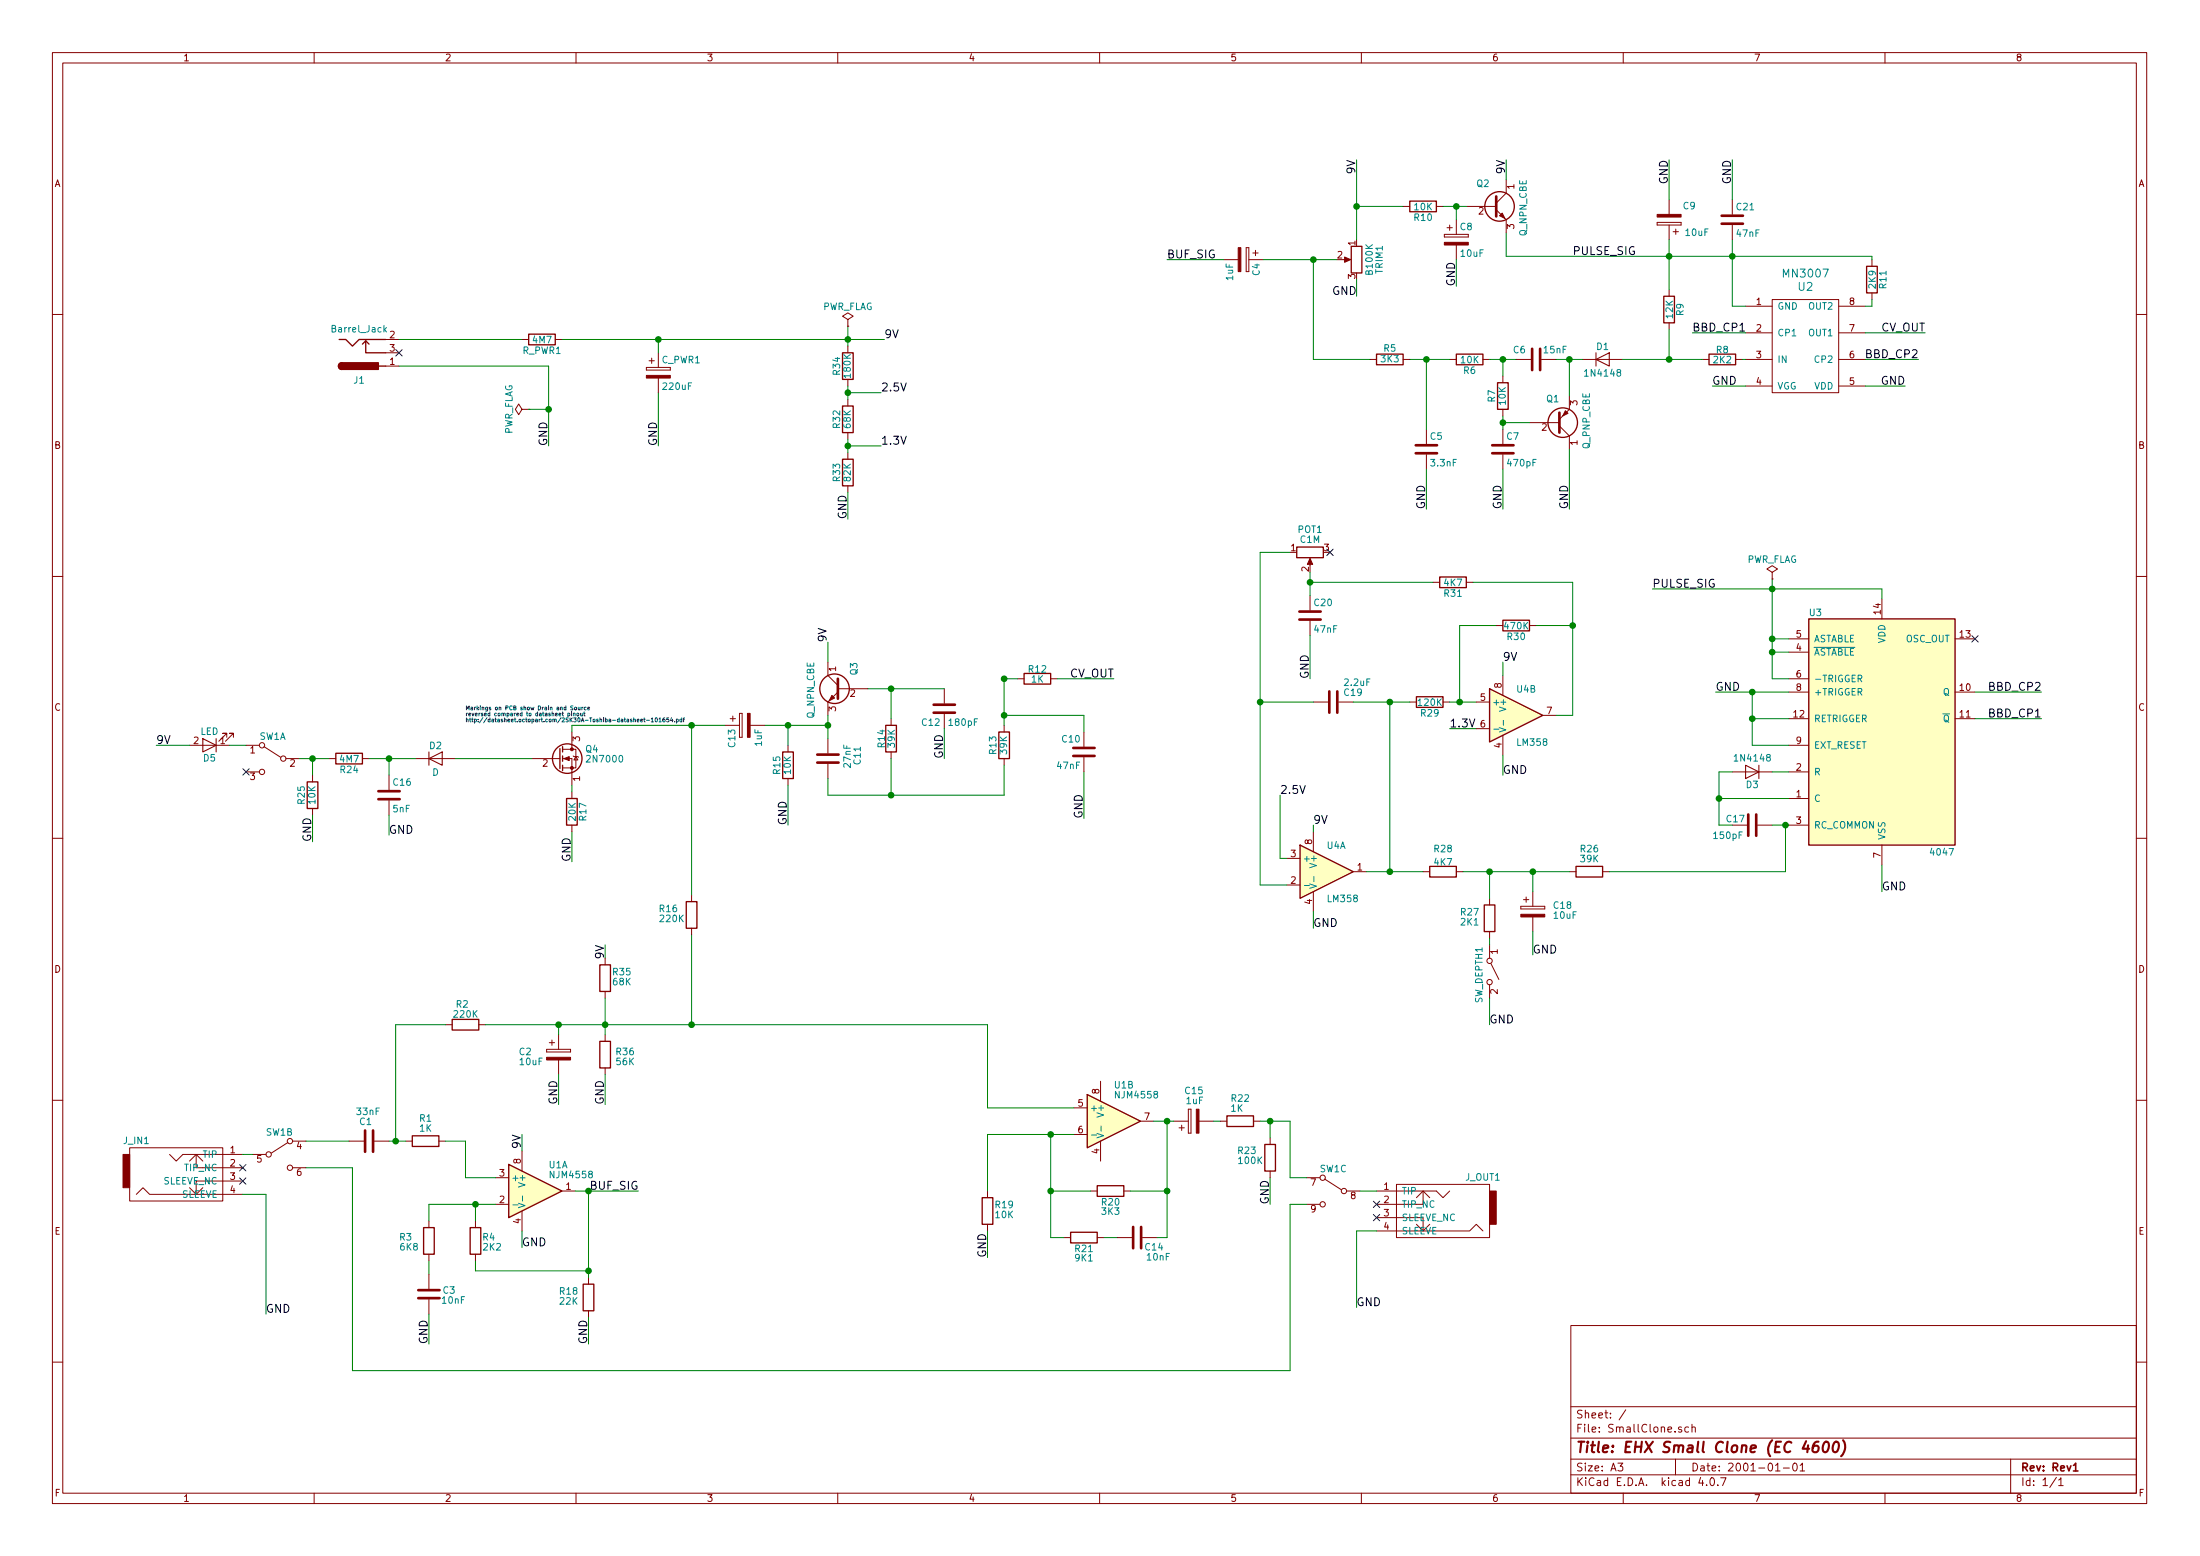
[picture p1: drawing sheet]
EESchema Schematic File Version 2
LIBS:mn3007
LIBS:pot_numbered
LIBS:socket_custom
LIBS:sw_custom
LIBS:power
LIBS:device
LIBS:transistors
LIBS:conn
LIBS:linear
LIBS:regul
LIBS:74xx
LIBS:cmos4000
LIBS:adc-dac
LIBS:memory
LIBS:xilinx
LIBS:microcontrollers
LIBS:dsp
LIBS:microchip
LIBS:analog_switches
LIBS:motorola
LIBS:texas
LIBS:intel
LIBS:audio
LIBS:interface
LIBS:digital-audio
LIBS:philips
LIBS:display
LIBS:cypress
LIBS:siliconi
LIBS:opto
LIBS:atmel
LIBS:contrib
LIBS:valves
LIBS:switches
LIBS:SmallClone-cache
EELAYER 25 0
EELAYER END
$Descr A3 16535 11693
encoding utf-8
Sheet 1 1
Title "EHX Small Clone (EC 4600)"
Date "2001-01-01"
Rev "Rev1"
Comp ""
Comment1 ""
Comment2 ""
Comment3 ""
Comment4 ""
$EndDescr
$Comp
L SW_3PDT_on_on SW1
U 1 1
P 2050 5700
F 0 "SW1" H 2050 5870 50  0000 C CNN
F 1 "SW_3PDT_on_on" H 2050 5500 50  0001 C CNN
F 2 "" H 2050 5700 50  0001 C CNN
F 3 "" H 2050 5700 50  0001 C CNN
	1    2050 5700
	-1   0    0    -1  
$EndComp
$Comp
L SW_3PDT_on_on SW1
U 2 1
P 2100 8675
F 0 "SW1" H 2100 8845 50  0000 C CNN
F 1 "SW_3PDT_on_on" H 2100 8475 50  0001 C CNN
F 2 "" H 2100 8675 50  0001 C CNN
F 3 "" H 2100 8675 50  0001 C CNN
	2    2100 8675
	1    0    0    -1  
$EndComp
$Comp
L SW_3PDT_on_on SW1
U 3 1
P 10025 8950
F 0 "SW1" H 10025 9120 50  0000 C CNN
F 1 "SW_3PDT_on_on" H 10025 8750 50  0001 C CNN
F 2 "" H 10025 8950 50  0001 C CNN
F 3 "" H 10025 8950 50  0001 C CNN
	3    10025 8950
	-1   0    0    -1  
$EndComp
$Comp
L JACK__MONO_2P_NC J_IN1
U 1 1
P 1375 8775
F 0 "J_IN1" H 1025 8575 50  0000 C CNN
F 1 "JACK__MONO_2P_NC" H 1225 9125 50  0001 C CNN
F 2 "" H 1375 8775 50  0001 C CNN
F 3 "" H 1375 8775 50  0001 C CNN
	1    1375 8775
	1    0    0    1   
$EndComp
$Comp
L JACK__MONO_2P_NC J_OUT1
U 1 1
P 10800 9050
F 0 "J_OUT1" H 10450 8850 50  0000 C CNN
F 1 "JACK__MONO_2P_NC" H 10650 9400 50  0001 C CNN
F 2 "" H 10800 9050 50  0001 C CNN
F 3 "" H 10800 9050 50  0001 C CNN
	1    10800 9050
	-1   0    0    1   
$EndComp
$Comp
L 4047 U3
U 1 1
P 14150 5500
F 0 "U3" H 13650 6400 50  0000 C CNN
F 1 "4047" H 14600 4600 50  0000 C CNN
F 2 "" H 13550 6300 50  0001 C CNN
F 3 "" H 13650 6400 50  0001 C CNN
	1    14150 5500
	1    0    0    -1  
$EndComp
$Comp
L Barrel_Jack J1
U 1 1
P 2700 2650
F 0 "J1" H 2700 2860 50  0000 C CNN
F 1 "Barrel_Jack" H 2700 2475 50  0000 C CNN
F 2 "" H 2750 2610 50  0001 C CNN
F 3 "" H 2750 2610 50  0001 C CNN
	1    2700 2650
	1    0    0    1   
$EndComp
Text Label 4125 3350 1    60   ~ 0
GND
$Comp
L NJM4558 U1
U 1 1
P 4025 8950
F 0 "U1" H 4125 9150 50  0000 L CNN
F 1 "NJM4558" H 4125 9075 50  0000 L CNN
F 2 "" H 4025 8950 50  0001 C CNN
F 3 "" H 4025 8950 50  0001 C CNN
	1    4025 8950
	1    0    0    -1  
$EndComp
$Comp
L NJM4558 U1
U 2 1
P 8375 8425
F 0 "U1" H 8375 8700 50  0000 L CNN
F 1 "NJM4558" H 8375 8625 50  0000 L CNN
F 2 "" H 8375 8425 50  0001 C CNN
F 3 "" H 8375 8425 50  0001 C CNN
	2    8375 8425
	1    0    0    -1  
$EndComp
$Comp
L LM358 U4
U 1 1
P 9975 6550
F 0 "U4" H 9975 6750 50  0000 L CNN
F 1 "LM358" H 9975 6350 50  0000 L CNN
F 2 "" H 9975 6550 50  0001 C CNN
F 3 "" H 9975 6550 50  0001 C CNN
	1    9975 6550
	1    0    0    -1  
$EndComp
$Comp
L LM358 U4
U 2 1
P 11400 5375
F 0 "U4" H 11400 5575 50  0000 L CNN
F 1 "LM358" H 11400 5175 50  0000 L CNN
F 2 "" H 11400 5375 50  0001 C CNN
F 3 "" H 11400 5375 50  0001 C CNN
	2    11400 5375
	1    0    0    -1  
$EndComp
$Comp
L C C1
U 1 1
P 2775 8575
F 0 "C1" V 2625 8500 50  0000 L CNN
F 1 "33nF" V 2550 8475 50  0000 L CNN
F 2 "" H 2813 8425 50  0001 C CNN
F 3 "" H 2775 8575 50  0001 C CNN
	1    2775 8575
	0    1    1    0   
$EndComp
$Comp
L R R1
U 1 1
P 3200 8575
F 0 "R1" V 3025 8575 50  0000 C CNN
F 1 "1K" V 3100 8575 50  0000 C CNN
F 2 "" V 3130 8575 50  0001 C CNN
F 3 "" H 3200 8575 50  0001 C CNN
	1    3200 8575
	0    1    1    0   
$EndComp
$Comp
L R R2
U 1 1
P 3500 7700
F 0 "R2" V 3650 7725 50  0000 C CNN
F 1 "220K" V 3575 7700 50  0000 C CNN
F 2 "" V 3430 7700 50  0001 C CNN
F 3 "" H 3500 7700 50  0001 C CNN
	1    3500 7700
	0    -1   -1   0   
$EndComp
$Comp
L CP C2
U 1 1
P 4200 7925
F 0 "C2" H 3900 7950 50  0000 L CNN
F 1 "10uF" H 3900 7875 50  0000 L CNN
F 2 "" H 4238 7775 50  0001 C CNN
F 3 "" H 4200 7925 50  0001 C CNN
	1    4200 7925
	1    0    0    -1  
$EndComp
Text Label 3225 10100 1    60   ~ 0
GND
Text Label 3925 9375 0    60   ~ 0
GND
$Comp
L C C3
U 1 1
P 3225 9725
F 0 "C3" H 3025 9700 50  0000 L CNN
F 1 "10nF" H 2950 9775 50  0000 L CNN
F 2 "" H 3263 9575 50  0001 C CNN
F 3 "" H 3225 9725 50  0001 C CNN
	1    3225 9725
	-1   0    0    1   
$EndComp
$Comp
L R R3
U 1 1
P 3225 9325
F 0 "R3" H 3400 9300 50  0000 C CNN
F 1 "6K8" H 3375 9375 50  0000 C CNN
F 2 "" V 3155 9325 50  0001 C CNN
F 3 "" H 3225 9325 50  0001 C CNN
	1    3225 9325
	-1   0    0    1   
$EndComp
$Comp
L R R4
U 1 1
P 3575 9325
F 0 "R4" H 3475 9300 50  0000 C CNN
F 1 "2K2" H 3450 9375 50  0000 C CNN
F 2 "" V 3505 9325 50  0001 C CNN
F 3 "" H 3575 9325 50  0001 C CNN
	1    3575 9325
	-1   0    0    1   
$EndComp
$Comp
L R R18
U 1 1
P 4425 9750
F 0 "R18" H 4275 9800 50  0000 C CNN
F 1 "22K" H 4275 9725 50  0000 C CNN
F 2 "" V 4355 9750 50  0001 C CNN
F 3 "" H 4425 9750 50  0001 C CNN
	1    4425 9750
	1    0    0    -1  
$EndComp
Text Label 4425 10100 1    60   ~ 0
GND
$Comp
L R R19
U 1 1
P 7425 9100
F 0 "R19" H 7550 9150 50  0000 C CNN
F 1 "10K" H 7550 9075 50  0000 C CNN
F 2 "" V 7355 9100 50  0001 C CNN
F 3 "" H 7425 9100 50  0001 C CNN
	1    7425 9100
	1    0    0    -1  
$EndComp
Text Label 7425 9450 1    60   ~ 0
GND
$Comp
L R R20
U 1 1
P 8350 8950
F 0 "R20" V 8430 8950 50  0000 C CNN
F 1 "3K3" V 8500 8950 50  0000 C CNN
F 2 "" V 8280 8950 50  0001 C CNN
F 3 "" H 8350 8950 50  0001 C CNN
	1    8350 8950
	0    1    1    0   
$EndComp
$Comp
L C C14
U 1 1
P 8550 9300
F 0 "C14" V 8475 9100 50  0000 L CNN
F 1 "10nF" V 8400 9050 50  0000 L CNN
F 2 "" H 8588 9150 50  0001 C CNN
F 3 "" H 8550 9300 50  0001 C CNN
	1    8550 9300
	0    -1   -1   0   
$EndComp
$Comp
L CP C15
U 1 1
P 8975 8425
F 0 "C15" V 9200 8350 50  0000 L CNN
F 1 "1uF" V 9125 8350 50  0000 L CNN
F 2 "" H 9013 8275 50  0001 C CNN
F 3 "" H 8975 8425 50  0001 C CNN
	1    8975 8425
	0    -1   -1   0   
$EndComp
$Comp
L R R22
U 1 1
P 9325 8425
F 0 "R22" V 9150 8425 50  0000 C CNN
F 1 "1K" V 9225 8400 50  0000 C CNN
F 2 "" V 9255 8425 50  0001 C CNN
F 3 "" H 9325 8425 50  0001 C CNN
	1    9325 8425
	0    1    1    0   
$EndComp
$Comp
L R R23
U 1 1
P 9550 8700
F 0 "R23" H 9725 8650 50  0000 C CNN
F 1 "100K" H 9700 8725 50  0000 C CNN
F 2 "" V 9480 8700 50  0001 C CNN
F 3 "" H 9550 8700 50  0001 C CNN
	1    9550 8700
	-1   0    0    1   
$EndComp
Text Label 9550 9050 1    60   ~ 0
GND
$Comp
L 2N7000 Q4
U 1 1
P 4200 5700
F 0 "Q4" H 4400 5775 50  0000 L CNN
F 1 "2N7000" H 4400 5700 50  0000 L CNN
F 2 "TO_SOT_Packages_THT:TO-92_Molded_Narrow" H 4400 5625 50  0001 L CIN
F 3 "" H 4200 5700 50  0001 L CNN
	1    4200 5700
	1    0    0    -1  
$EndComp
$Comp
L R R17
U 1 1
P 4300 6100
F 0 "R17" V 4380 6100 50  0000 C CNN
F 1 "20K" V 4300 6100 50  0000 C CNN
F 2 "" V 4230 6100 50  0001 C CNN
F 3 "" H 4300 6100 50  0001 C CNN
	1    4300 6100
	1    0    0    -1  
$EndComp
Text Label 4300 6475 1    60   ~ 0
GND
$Comp
L CP C13
U 1 1
P 5600 5450
F 0 "C13" H 5625 5550 50  0000 L CNN
F 1 "1uF" H 5625 5350 50  0000 L CNN
F 2 "" H 5638 5300 50  0001 C CNN
F 3 "" H 5600 5450 50  0001 C CNN
	1    5600 5450
	0    -1   1    0   
$EndComp
$Comp
L R R16
U 1 1
P 5200 6875
F 0 "R16" H 5025 6925 50  0000 C CNN
F 1 "220K" H 5050 6850 50  0000 C CNN
F 2 "" V 5130 6875 50  0001 C CNN
F 3 "" H 5200 6875 50  0001 C CNN
	1    5200 6875
	1    0    0    -1  
$EndComp
$Comp
L D D2
U 1 1
P 3275 5700
F 0 "D2" H 3275 5800 50  0000 C CNN
F 1 "D" H 3275 5600 50  0000 C CNN
F 2 "" H 3275 5700 50  0001 C CNN
F 3 "" H 3275 5700 50  0001 C CNN
	1    3275 5700
	1    0    0    -1  
$EndComp
$Comp
L R R24
U 1 1
P 2625 5700
F 0 "R24" V 2705 5700 50  0000 C CNN
F 1 "4M7" V 2625 5700 50  0000 C CNN
F 2 "" V 2555 5700 50  0001 C CNN
F 3 "" H 2625 5700 50  0001 C CNN
	1    2625 5700
	0    1    1    0   
$EndComp
$Comp
L LED D5
U 1 1
P 1575 5600
F 0 "D5" H 1575 5700 50  0000 C CNN
F 1 "LED" H 1575 5500 50  0000 C CNN
F 2 "" H 1575 5600 50  0001 C CNN
F 3 "" H 1575 5600 50  0001 C CNN
	1    1575 5600
	-1   0    0    1   
$EndComp
Text Label 1175 5600 0    60   ~ 0
9V
NoConn ~ 1850 5800
$Comp
L C C16
U 1 1
P 2925 5975
F 0 "C16" H 2950 6075 50  0000 L CNN
F 1 "5nF" H 2950 5875 50  0000 L CNN
F 2 "" H 2963 5825 50  0001 C CNN
F 3 "" H 2925 5975 50  0001 C CNN
	1    2925 5975
	1    0    0    -1  
$EndComp
Text Label 2925 6275 0    60   ~ 0
GND
$Comp
L R R25
U 1 1
P 2350 5975
F 0 "R25" V 2430 5975 50  0000 C CNN
F 1 "10K" V 2350 5975 50  0000 C CNN
F 2 "" V 2280 5975 50  0001 C CNN
F 3 "" H 2350 5975 50  0001 C CNN
	1    2350 5975
	-1   0    0    1   
$EndComp
Text Label 2350 6325 1    60   ~ 0
GND
$Comp
L R R15
U 1 1
P 5925 5750
F 0 "R15" V 6005 5750 50  0000 C CNN
F 1 "10K" V 5925 5750 50  0000 C CNN
F 2 "" V 5855 5750 50  0001 C CNN
F 3 "" H 5925 5750 50  0001 C CNN
	1    5925 5750
	-1   0    0    -1  
$EndComp
Text Label 5925 6200 1    60   ~ 0
GND
$Comp
L C C11
U 1 1
P 6225 5700
F 0 "C11" V 6000 5650 50  0000 L CNN
F 1 "27nF" V 6075 5625 50  0000 L CNN
F 2 "" H 6263 5550 50  0001 C CNN
F 3 "" H 6225 5700 50  0001 C CNN
	1    6225 5700
	-1   0    0    -1  
$EndComp
Text Label 4550 8300 1    60   ~ 0
GND
$Comp
L R R36
U 1 1
P 4550 7925
F 0 "R36" H 4700 7950 50  0000 C CNN
F 1 "56K" H 4700 7875 50  0000 C CNN
F 2 "" V 4480 7925 50  0001 C CNN
F 3 "" H 4550 7925 50  0001 C CNN
	1    4550 7925
	1    0    0    -1  
$EndComp
Text Label 4200 8300 1    60   ~ 0
GND
$Comp
L R R_PWR1
U 1 1
P 4075 2550
F 0 "R_PWR1" V 4155 2550 50  0000 C CNN
F 1 "4M7" V 4075 2550 50  0000 C CNN
F 2 "" V 4005 2550 50  0001 C CNN
F 3 "" H 4075 2550 50  0001 C CNN
	1    4075 2550
	0    1    1    0   
$EndComp
$Comp
L R R34
U 1 1
P 6375 2750
F 0 "R34" V 6455 2750 50  0000 C CNN
F 1 "180K" V 6375 2750 50  0000 C CNN
F 2 "" V 6305 2750 50  0001 C CNN
F 3 "" H 6375 2750 50  0001 C CNN
	1    6375 2750
	-1   0    0    1   
$EndComp
$Comp
L R R32
U 1 1
P 6375 3150
F 0 "R32" V 6455 3150 50  0000 C CNN
F 1 "68K" V 6375 3150 50  0000 C CNN
F 2 "" V 6305 3150 50  0001 C CNN
F 3 "" H 6375 3150 50  0001 C CNN
	1    6375 3150
	-1   0    0    1   
$EndComp
Text Label 6625 2950 0    60   ~ 0
2.5V
$Comp
L R R33
U 1 1
P 6375 3550
F 0 "R33" V 6455 3550 50  0000 C CNN
F 1 "82K" V 6375 3550 50  0000 C CNN
F 2 "" V 6305 3550 50  0001 C CNN
F 3 "" H 6375 3550 50  0001 C CNN
	1    6375 3550
	-1   0    0    1   
$EndComp
Text Label 6650 2550 0    60   ~ 0
9V
$Comp
L CP C_PWR1
U 1 1
P 4950 2800
F 0 "C_PWR1" H 4975 2900 50  0000 L CNN
F 1 "220uF" H 4975 2700 50  0000 L CNN
F 2 "" H 4988 2650 50  0001 C CNN
F 3 "" H 4950 2800 50  0001 C CNN
	1    4950 2800
	1    0    0    -1  
$EndComp
Text Label 4950 3350 1    60   ~ 0
GND
Text Label 3925 8525 3    60   ~ 0
9V
$Comp
L R R35
U 1 1
P 4550 7350
F 0 "R35" H 4675 7400 50  0000 C CNN
F 1 "68K" H 4675 7325 50  0000 C CNN
F 2 "" V 4480 7350 50  0001 C CNN
F 3 "" H 4550 7350 50  0001 C CNN
	1    4550 7350
	1    0    0    -1  
$EndComp
Text Label 4550 7100 3    60   ~ 0
9V
$Comp
L Q_NPN_CBE Q2
U 1 1
P 11225 1550
F 0 "Q2" H 11100 1725 50  0000 L CNN
F 1 "Q_NPN_CBE" V 11450 1325 50  0000 L CNN
F 2 "" H 11425 1650 50  0001 C CNN
F 3 "" H 11225 1550 50  0001 C CNN
	1    11225 1550
	1    0    0    -1  
$EndComp
Text Label 11325 1200 3    60   ~ 0
9V
$Comp
L CP C8
U 1 1
P 10950 1800
F 0 "C8" H 10975 1900 50  0000 L CNN
F 1 "10uF" H 10975 1700 50  0000 L CNN
F 2 "" H 10988 1650 50  0001 C CNN
F 3 "" H 10950 1800 50  0001 C CNN
	1    10950 1800
	1    0    0    -1  
$EndComp
$Comp
L R R10
U 1 1
P 10700 1550
F 0 "R10" V 10780 1550 50  0000 C CNN
F 1 "10K" V 10700 1550 50  0000 C CNN
F 2 "" V 10630 1550 50  0001 C CNN
F 3 "" H 10700 1550 50  0001 C CNN
	1    10700 1550
	0    1    1    0   
$EndComp
$Comp
L MN3007 U2
U 1 1
P 13575 2600
F 0 "U2" H 13575 3050 60  0000 C CNN
F 1 "MN3007" H 13575 3150 60  0000 C CNN
F 2 "" H 13575 2600 60  0001 C CNN
F 3 "" H 13575 2600 60  0001 C CNN
	1    13575 2600
	1    0    0    -1  
$EndComp
Text Label 14325 2900 2    60   ~ 0
GND
Text Label 12875 2900 0    60   ~ 0
GND
Text Label 10200 1200 3    60   ~ 0
9V
Text Label 10200 2225 2    60   ~ 0
GND
Text Label 10950 2150 1    60   ~ 0
GND
$Comp
L R R5
U 1 1
P 10450 2700
F 0 "R5" V 10530 2700 50  0000 C CNN
F 1 "3K3" V 10450 2700 50  0000 C CNN
F 2 "" V 10380 2700 50  0001 C CNN
F 3 "" H 10450 2700 50  0001 C CNN
	1    10450 2700
	0    -1   -1   0   
$EndComp
$Comp
L C C5
U 1 1
P 10725 3375
F 0 "C5" H 10750 3475 50  0000 L CNN
F 1 "3.3nF" H 10750 3275 50  0000 L CNN
F 2 "" H 10763 3225 50  0001 C CNN
F 3 "" H 10725 3375 50  0001 C CNN
	1    10725 3375
	1    0    0    -1  
$EndComp
$Comp
L R R6
U 1 1
P 11050 2700
F 0 "R6" V 11130 2700 50  0000 C CNN
F 1 "10K" V 11050 2700 50  0000 C CNN
F 2 "" V 10980 2700 50  0001 C CNN
F 3 "" H 11050 2700 50  0001 C CNN
	1    11050 2700
	0    1    1    0   
$EndComp
Text Label 10725 3825 1    60   ~ 0
GND
$Comp
L R R7
U 1 1
P 11300 2975
F 0 "R7" V 11380 2975 50  0000 C CNN
F 1 "10K" V 11300 2975 50  0000 C CNN
F 2 "" V 11230 2975 50  0001 C CNN
F 3 "" H 11300 2975 50  0001 C CNN
	1    11300 2975
	-1   0    0    1   
$EndComp
$Comp
L C C7
U 1 1
P 11300 3375
F 0 "C7" H 11325 3475 50  0000 L CNN
F 1 "470pF" H 11325 3275 50  0000 L CNN
F 2 "" H 11338 3225 50  0001 C CNN
F 3 "" H 11300 3375 50  0001 C CNN
	1    11300 3375
	1    0    0    -1  
$EndComp
Text Label 11300 3825 1    60   ~ 0
GND
$Comp
L C C6
U 1 1
P 11550 2700
F 0 "C6" V 11475 2525 50  0000 L CNN
F 1 "15nF" V 11475 2750 50  0000 L CNN
F 2 "" H 11588 2550 50  0001 C CNN
F 3 "" H 11550 2700 50  0001 C CNN
	1    11550 2700
	0    1    1    0   
$EndComp
$Comp
L Q_PNP_CBE Q1
U 1 1
P 11700 3175
F 0 "Q1" H 11625 3000 50  0000 L CNN
F 1 "Q_PNP_CBE" V 11925 2950 50  0000 L CNN
F 2 "" H 11900 3275 50  0001 C CNN
F 3 "" H 11700 3175 50  0001 C CNN
	1    11700 3175
	1    0    0    1   
$EndComp
Text Label 11800 3825 1    60   ~ 0
GND
$Comp
L D D1
U 1 1
P 12050 2700
F 0 "D1" H 12050 2800 50  0000 C CNN
F 1 "1N4148" H 12050 2600 50  0000 C CNN
F 2 "" H 12050 2700 50  0001 C CNN
F 3 "" H 12050 2700 50  0001 C CNN
	1    12050 2700
	1    0    0    -1  
$EndComp
$Comp
L R R13
U 1 1
P 7550 5600
F 0 "R13" V 7630 5600 50  0000 C CNN
F 1 "39K" V 7550 5600 50  0000 C CNN
F 2 "" V 7480 5600 50  0001 C CNN
F 3 "" H 7550 5600 50  0001 C CNN
	1    7550 5600
	-1   0    0    -1  
$EndComp
$Comp
L Q_NPN_CBE Q3
U 1 1
P 6325 5175
F 0 "Q3" V 6225 5275 50  0000 L CNN
F 1 "Q_NPN_CBE" V 6550 4950 50  0000 L CNN
F 2 "" H 6525 5275 50  0001 C CNN
F 3 "" H 6325 5175 50  0001 C CNN
	1    6325 5175
	-1   0    0    -1  
$EndComp
Text Label 6225 4825 1    60   ~ 0
9V
$Comp
L R R14
U 1 1
P 6700 5550
F 0 "R14" V 6625 5550 50  0000 C CNN
F 1 "39K" V 6700 5550 50  0000 C CNN
F 2 "" V 6630 5550 50  0001 C CNN
F 3 "" H 6700 5550 50  0001 C CNN
	1    6700 5550
	1    0    0    1   
$EndComp
$Comp
L C C12
U 1 1
P 7100 5325
F 0 "C12" H 6925 5225 50  0000 L CNN
F 1 "180pF" H 7125 5225 50  0000 L CNN
F 2 "" H 7138 5175 50  0001 C CNN
F 3 "" H 7100 5325 50  0001 C CNN
	1    7100 5325
	1    0    0    -1  
$EndComp
Text Label 7100 5700 1    60   ~ 0
GND
$Comp
L R R9
U 1 1
P 12550 2325
F 0 "R9" V 12630 2325 50  0000 C CNN
F 1 "12K" V 12550 2325 50  0000 C CNN
F 2 "" V 12480 2325 50  0001 C CNN
F 3 "" H 12550 2325 50  0001 C CNN
	1    12550 2325
	1    0    0    -1  
$EndComp
$Comp
L R R12
U 1 1
P 7800 5100
F 0 "R12" V 7725 5100 50  0000 C CNN
F 1 "1K" V 7800 5100 50  0000 C CNN
F 2 "" V 7730 5100 50  0001 C CNN
F 3 "" H 7800 5100 50  0001 C CNN
	1    7800 5100
	0    1    1    0   
$EndComp
$Comp
L C C10
U 1 1
P 8150 5650
F 0 "C10" H 8175 5750 50  0000 L CNN
F 1 "47nF" H 8175 5550 50  0000 L CNN
F 2 "" H 8188 5500 50  0001 C CNN
F 3 "" H 8150 5650 50  0001 C CNN
	1    8150 5650
	-1   0    0    -1  
$EndComp
Text Label 8150 6150 1    60   ~ 0
GND
$Comp
L R R8
U 1 1
P 12950 2700
F 0 "R8" V 12875 2700 50  0000 C CNN
F 1 "2K2" V 12950 2700 50  0000 C CNN
F 2 "" V 12880 2700 50  0001 C CNN
F 3 "" H 12950 2700 50  0001 C CNN
	1    12950 2700
	0    1    1    0   
$EndComp
$Comp
L R R11
U 1 1
P 14075 2100
F 0 "R11" V 14155 2100 50  0000 C CNN
F 1 "2K9" V 14075 2100 50  0000 C CNN
F 2 "" V 14005 2100 50  0001 C CNN
F 3 "" H 14075 2100 50  0001 C CNN
	1    14075 2100
	1    0    0    -1  
$EndComp
Text Label 14150 6700 0    60   ~ 0
GND
$Comp
L C C17
U 1 1
P 13175 6200
F 0 "C17" V 13125 6000 50  0000 L CNN
F 1 "150pF" V 13250 5900 50  0000 L CNN
F 2 "" H 13213 6050 50  0001 C CNN
F 3 "" H 13175 6200 50  0001 C CNN
	1    13175 6200
	0    1    1    0   
$EndComp
$Comp
L D D3
U 1 1
P 13175 5800
F 0 "D3" H 13175 5900 50  0000 C CNN
F 1 "1N4148" H 13175 5700 50  0000 C CNN
F 2 "" H 13175 5800 50  0001 C CNN
F 3 "" H 13175 5800 50  0001 C CNN
	1    13175 5800
	-1   0    0    1   
$EndComp
Text Label 12900 5200 0    60   ~ 0
GND
NoConn ~ 14850 4800
$Comp
L R R28
U 1 1
P 10850 6550
F 0 "R28" V 10675 6550 50  0000 C CNN
F 1 "4K7" V 10775 6550 50  0000 C CNN
F 2 "" V 10780 6550 50  0001 C CNN
F 3 "" H 10850 6550 50  0001 C CNN
	1    10850 6550
	0    1    1    0   
$EndComp
$Comp
L R R29
U 1 1
P 10750 5275
F 0 "R29" V 10830 5275 50  0000 C CNN
F 1 "120K" V 10750 5275 50  0000 C CNN
F 2 "" V 10680 5275 50  0001 C CNN
F 3 "" H 10750 5275 50  0001 C CNN
	1    10750 5275
	0    1    1    0   
$EndComp
$Comp
L CP C18
U 1 1
P 11525 6850
F 0 "C18" H 11675 6900 50  0000 L CNN
F 1 "10uF" H 11675 6825 50  0000 L CNN
F 2 "" H 11563 6700 50  0001 C CNN
F 3 "" H 11525 6850 50  0001 C CNN
	1    11525 6850
	1    0    0    -1  
$EndComp
Text Label 11525 7175 0    60   ~ 0
GND
$Comp
L R R27
U 1 1
P 11200 6900
F 0 "R27" H 11050 6950 50  0000 C CNN
F 1 "2K1" H 11050 6875 50  0000 C CNN
F 2 "" V 11130 6900 50  0001 C CNN
F 3 "" H 11200 6900 50  0001 C CNN
	1    11200 6900
	1    0    0    -1  
$EndComp
$Comp
L SW_SPST SW_DEPTH1
U 1 1
P 11200 7300
F 0 "SW_DEPTH1" H 11225 7225 50  0000 C CNN
F 1 "SW_SPST" H 11200 7200 50  0001 C CNN
F 2 "" H 11200 7300 50  0001 C CNN
F 3 "" H 11200 7300 50  0001 C CNN
	1    11200 7300
	0    1    1    0   
$EndComp
Text Label 11200 7700 0    60   ~ 0
GND
$Comp
L C C19
U 1 1
P 10025 5275
F 0 "C19" V 9950 5350 50  0000 L CNN
F 1 "2.2uF" V 9875 5350 50  0000 L CNN
F 2 "" H 10063 5125 50  0001 C CNN
F 3 "" H 10025 5275 50  0001 C CNN
	1    10025 5275
	0    1    1    0   
$EndComp
Text Label 9875 6975 0    60   ~ 0
GND
$Comp
L NPOT POT1
U 1 1
P 9850 4150
F 0 "POT1" V 9675 4150 50  0000 C CNN
F 1 "C1M" V 9750 4150 50  0000 C CNN
F 2 "" H 9850 4150 50  0001 C CNN
F 3 "" H 9850 4150 50  0001 C CNN
	1    9850 4150
	0    -1   1    0   
$EndComp
$Comp
L C C20
U 1 1
P 9850 4625
F 0 "C20" H 9875 4725 50  0000 L CNN
F 1 "47nF" H 9875 4525 50  0000 L CNN
F 2 "" H 9888 4475 50  0001 C CNN
F 3 "" H 9850 4625 50  0001 C CNN
	1    9850 4625
	1    0    0    -1  
$EndComp
Text Label 9850 5100 1    60   ~ 0
GND
Text Label 9875 6200 0    60   ~ 0
9V
NoConn ~ 10000 4150
$Comp
L R R31
U 1 1
P 10925 4375
F 0 "R31" V 11005 4375 50  0000 C CNN
F 1 "4K7" V 10925 4375 50  0000 C CNN
F 2 "" V 10855 4375 50  0001 C CNN
F 3 "" H 10925 4375 50  0001 C CNN
	1    10925 4375
	0    1    1    0   
$EndComp
$Comp
L R R30
U 1 1
P 11400 4700
F 0 "R30" V 11480 4700 50  0000 C CNN
F 1 "470K" V 11400 4700 50  0000 C CNN
F 2 "" V 11330 4700 50  0001 C CNN
F 3 "" H 11400 4700 50  0001 C CNN
	1    11400 4700
	0    1    1    0   
$EndComp
Text Label 11300 4975 0    60   ~ 0
9V
Text Label 11300 5825 0    60   ~ 0
GND
$Comp
L R R26
U 1 1
P 11950 6550
F 0 "R26" V 11775 6550 50  0000 C CNN
F 1 "39K" V 11850 6550 50  0000 C CNN
F 2 "" V 11880 6550 50  0001 C CNN
F 3 "" H 11950 6550 50  0001 C CNN
	1    11950 6550
	0    1    1    0   
$EndComp
$Comp
L R R21
U 1 1
P 8150 9300
F 0 "R21" V 8230 9300 50  0000 C CNN
F 1 "9K1" V 8300 9300 50  0000 C CNN
F 2 "" V 8080 9300 50  0001 C CNN
F 3 "" H 8150 9300 50  0001 C CNN
	1    8150 9300
	0    1    1    0   
$EndComp
Text Label 6375 3900 1    60   ~ 0
GND
Text Label 2000 9875 0    60   ~ 0
GND
NoConn ~ 1825 8775
NoConn ~ 1825 8875
Text Label 10200 9825 0    60   ~ 0
GND
NoConn ~ 10350 9050
NoConn ~ 10350 9150
Text Label 9625 5975 0    60   ~ 0
2.5V
Text Label 10900 5475 0    60   ~ 0
1.3V
Text Label 6625 3350 0    60   ~ 0
1.3V
$Comp
L CP C4
U 1 1
P 9350 1950
F 0 "C4" H 9375 2050 50  0000 L CNN
F 1 "1uF" H 9375 1850 50  0000 L CNN
F 2 "" H 9388 1800 50  0001 C CNN
F 3 "" H 9350 1950 50  0001 C CNN
	1    9350 1950
	0    1    1    0   
$EndComp
Text Label 4800 8950 2    60   ~ 0
BUF_SIG
Text Label 8775 1950 0    60   ~ 0
BUF_SIG
$Comp
L NPOT TRIM1
U 1 1
P 10200 1950
F 0 "TRIM1" V 10025 1950 50  0000 C CNN
F 1 "B100K" V 10100 1950 50  0000 C CNN
F 2 "" H 10200 1950 50  0001 C CNN
F 3 "" H 10200 1950 50  0001 C CNN
	1    10200 1950
	-1   0    0    -1  
$EndComp
$Comp
L CP C9
U 1 1
P 12550 1650
F 0 "C9" H 12350 1550 50  0000 L CNN
F 1 "10uF" H 12250 1750 50  0000 L CNN
F 2 "" H 12588 1500 50  0001 C CNN
F 3 "" H 12550 1650 50  0001 C CNN
	1    12550 1650
	-1   0    0    1   
$EndComp
Text Label 12550 1200 3    60   ~ 0
GND
Text Label 15350 5200 2    60   ~ 0
BBD_CP2
Text Label 14425 2700 2    60   ~ 0
BBD_CP2
Text Label 15350 5400 2    60   ~ 0
BBD_CP1
Text Label 12725 2500 0    60   ~ 0
BBD_CP1
$Comp
L C C21
U 1 1
P 13025 1650
F 0 "C21" H 13050 1750 50  0000 L CNN
F 1 "47nF" H 13050 1550 50  0000 L CNN
F 2 "" H 13063 1500 50  0001 C CNN
F 3 "" H 13025 1650 50  0001 C CNN
	1    13025 1650
	1    0    0    -1  
$EndComp
Text Label 13025 1200 3    60   ~ 0
GND
Wire Wire Line
	1825 8675 1900 8675
Wire Wire Line
	10225 8950 10350 8950
Wire Wire Line
	2300 8775 2650 8775
Wire Wire Line
	2650 8775 2650 10300
Wire Wire Line
	2650 10300 9700 10300
Wire Wire Line
	9700 10300 9700 9050
Wire Wire Line
	9700 9050 9825 9050
Wire Wire Line
	3000 2750 4125 2750
Wire Wire Line
	4125 2750 4125 3350
Wire Wire Line
	3000 2550 3925 2550
Wire Wire Line
	2300 8575 2625 8575
Wire Wire Line
	2925 8575 3050 8575
Wire Wire Line
	2975 7700 2975 8575
Connection ~ 2975 8575
Wire Wire Line
	3925 9250 3925 9375
Wire Wire Line
	3225 9475 3225 9575
Wire Wire Line
	3225 9175 3225 9050
Wire Wire Line
	3225 9050 3725 9050
Wire Wire Line
	3575 9175 3575 9050
Connection ~ 3575 9050
Wire Wire Line
	3575 9475 3575 9550
Wire Wire Line
	3575 9550 4425 9550
Wire Wire Line
	4425 8950 4425 9600
Wire Wire Line
	4325 8950 4800 8950
Connection ~ 4425 9550
Wire Wire Line
	4425 9900 4425 10100
Wire Wire Line
	7425 8525 8075 8525
Wire Wire Line
	7425 9250 7425 9450
Wire Wire Line
	7900 8525 7900 9300
Wire Wire Line
	8775 8425 8775 9300
Wire Wire Line
	8675 8425 8825 8425
Connection ~ 8775 8425
Wire Wire Line
	9125 8425 9175 8425
Wire Wire Line
	9475 8425 9700 8425
Wire Wire Line
	9700 8425 9700 8850
Wire Wire Line
	9700 8850 9825 8850
Wire Wire Line
	9550 8550 9550 8425
Connection ~ 9550 8425
Wire Wire Line
	9550 8850 9550 9050
Wire Wire Line
	4300 5900 4300 5950
Wire Wire Line
	4300 6250 4300 6475
Wire Wire Line
	4300 5450 5450 5450
Wire Wire Line
	4300 5450 4300 5500
Wire Wire Line
	3425 5700 4000 5700
Wire Wire Line
	1725 5600 1850 5600
Wire Wire Line
	2250 5700 2475 5700
Wire Wire Line
	1425 5600 1175 5600
Wire Wire Line
	2775 5700 3125 5700
Wire Wire Line
	2925 5825 2925 5700
Connection ~ 2925 5700
Wire Wire Line
	2925 6125 2925 6275
Wire Wire Line
	2350 5825 2350 5700
Connection ~ 2350 5700
Wire Wire Line
	2350 6125 2350 6325
Wire Wire Line
	5200 7700 5200 7025
Wire Wire Line
	3650 7700 7425 7700
Wire Wire Line
	5750 5450 6225 5450
Wire Wire Line
	5925 5450 5925 5600
Wire Wire Line
	5925 5900 5925 6200
Connection ~ 5200 7700
Wire Wire Line
	4550 8075 4550 8300
Wire Wire Line
	4200 8075 4200 8300
Wire Wire Line
	4200 7700 4200 7775
Wire Wire Line
	4550 7500 4550 7775
Connection ~ 4550 7700
Connection ~ 4200 7700
Wire Wire Line
	3350 7700 2975 7700
Wire Wire Line
	4225 2550 6650 2550
Wire Wire Line
	6375 2950 6625 2950
Connection ~ 6375 2950
Wire Wire Line
	6375 3300 6375 3400
Wire Wire Line
	6375 2450 6375 2600
Wire Wire Line
	6375 2900 6375 3000
Connection ~ 6375 2550
Wire Wire Line
	4950 2650 4950 2550
Connection ~ 4950 2550
Wire Wire Line
	4950 2950 4950 3350
Wire Wire Line
	3925 8650 3925 8525
Wire Wire Line
	11325 1200 11325 1350
Wire Wire Line
	10950 1650 10950 1550
Wire Wire Line
	10850 1550 11025 1550
Connection ~ 10950 1550
Wire Wire Line
	11325 1750 11325 1925
Wire Wire Line
	11325 1925 14075 1925
Wire Wire Line
	13025 1800 13025 2300
Wire Wire Line
	14025 2900 14325 2900
Wire Wire Line
	13125 2900 12875 2900
Wire Wire Line
	10200 1550 10550 1550
Wire Wire Line
	10200 1200 10200 1800
Connection ~ 10200 1550
Wire Wire Line
	10200 2100 10200 2225
Wire Wire Line
	10950 1950 10950 2150
Wire Wire Line
	9500 1950 10050 1950
Wire Wire Line
	10725 2700 10725 3225
Wire Wire Line
	10725 3525 10725 3825
Wire Wire Line
	10600 2700 10900 2700
Connection ~ 10725 2700
Wire Wire Line
	11200 2700 11400 2700
Wire Wire Line
	11300 2700 11300 2825
Wire Wire Line
	11300 3125 11300 3225
Wire Wire Line
	11300 3525 11300 3825
Connection ~ 11300 2700
Wire Wire Line
	11700 2700 11900 2700
Wire Wire Line
	11800 2700 11800 2975
Wire Wire Line
	11500 3175 11300 3175
Connection ~ 11300 3175
Wire Wire Line
	11800 3375 11800 3825
Connection ~ 11800 2700
Wire Wire Line
	6525 5175 7100 5175
Wire Wire Line
	6700 5175 6700 5400
Wire Wire Line
	6700 5700 6700 5975
Connection ~ 6700 5175
Wire Wire Line
	7100 5475 7100 5700
Wire Wire Line
	12200 2700 12800 2700
Wire Wire Line
	12550 2700 12550 2475
Connection ~ 13025 1925
Wire Wire Line
	7550 5975 7550 5750
Wire Wire Line
	6225 5975 7550 5975
Wire Wire Line
	8150 5375 8150 5500
Wire Wire Line
	7550 5100 7550 5450
Wire Wire Line
	14475 2500 14025 2500
Wire Wire Line
	8150 5800 8150 6150
Wire Wire Line
	7550 5100 7650 5100
Connection ~ 7550 5375
Wire Wire Line
	6225 4975 6225 4825
Connection ~ 5200 5450
Wire Wire Line
	13100 2700 13125 2700
Connection ~ 12550 2700
Wire Wire Line
	13025 2300 13125 2300
Wire Wire Line
	14075 2250 14075 2300
Wire Wire Line
	14075 2300 14025 2300
Wire Wire Line
	14075 1925 14075 1950
Wire Wire Line
	14150 6500 14150 6700
Wire Wire Line
	12925 6200 13025 6200
Wire Wire Line
	12925 5800 12925 6200
Wire Wire Line
	12925 6000 13450 6000
Wire Wire Line
	13325 6200 13450 6200
Wire Wire Line
	13025 5800 12925 5800
Connection ~ 12925 6000
Wire Wire Line
	13325 5800 13450 5800
Wire Wire Line
	13175 5600 13450 5600
Wire Wire Line
	13175 5200 13175 5600
Wire Wire Line
	13175 5400 13450 5400
Wire Wire Line
	12900 5200 13450 5200
Wire Wire Line
	13325 5100 13450 5100
Wire Wire Line
	13325 4350 13325 5100
Wire Wire Line
	13325 4800 13450 4800
Wire Wire Line
	13450 4900 13325 4900
Connection ~ 13325 4900
Wire Wire Line
	12425 4425 14150 4425
Wire Wire Line
	14150 4425 14150 4500
Connection ~ 13325 4800
Wire Wire Line
	14850 5200 15350 5200
Wire Wire Line
	14425 2700 14025 2700
Wire Wire Line
	13125 2500 12725 2500
Wire Wire Line
	15350 5400 14850 5400
Wire Wire Line
	13425 6200 13425 6550
Connection ~ 13425 6200
Wire Wire Line
	11000 6550 11800 6550
Wire Wire Line
	10275 6550 10700 6550
Wire Wire Line
	11525 6700 11525 6550
Connection ~ 11525 6550
Wire Wire Line
	11525 7000 11525 7175
Wire Wire Line
	11200 6750 11200 6550
Connection ~ 11200 6550
Wire Wire Line
	11200 7050 11200 7100
Wire Wire Line
	11200 7500 11200 7700
Wire Wire Line
	10175 5275 10600 5275
Wire Wire Line
	10450 5275 10450 6550
Wire Wire Line
	9875 6850 9875 6975
Connection ~ 10450 6550
Wire Wire Line
	9875 5275 9475 5275
Wire Wire Line
	9475 4150 9475 6650
Wire Wire Line
	9475 6650 9675 6650
Wire Wire Line
	9700 4150 9475 4150
Connection ~ 9475 5275
Wire Wire Line
	9850 4300 9850 4475
Wire Wire Line
	9850 4775 9850 5100
Wire Wire Line
	9875 6250 9875 6200
Wire Wire Line
	9850 4375 10775 4375
Connection ~ 9850 4375
Wire Wire Line
	11075 4375 11825 4375
Wire Wire Line
	11825 4375 11825 5375
Wire Wire Line
	11825 5375 11700 5375
Wire Wire Line
	11550 4700 11825 4700
Connection ~ 11825 4700
Wire Wire Line
	11250 4700 10975 4700
Wire Wire Line
	10975 4700 10975 5275
Wire Wire Line
	10900 5275 11100 5275
Connection ~ 10975 5275
Connection ~ 10450 5275
Wire Wire Line
	11300 5075 11300 4975
Wire Wire Line
	11300 5675 11300 5825
Wire Wire Line
	13425 6550 12100 6550
Wire Wire Line
	7425 8950 7425 8525
Connection ~ 7900 8525
Wire Wire Line
	7900 8950 8200 8950
Wire Wire Line
	8775 8950 8500 8950
Connection ~ 8775 8950
Wire Wire Line
	8775 9300 8700 9300
Wire Wire Line
	7900 9300 8000 9300
Connection ~ 7900 8950
Wire Wire Line
	8300 9300 8400 9300
Wire Wire Line
	3350 8575 3500 8575
Wire Wire Line
	3500 8575 3500 8850
Wire Wire Line
	3500 8850 3725 8850
Wire Wire Line
	6375 3700 6375 3900
Connection ~ 13175 5200
Connection ~ 13175 5400
Wire Wire Line
	1825 8975 2000 8975
Wire Wire Line
	2000 8975 2000 9875
Wire Wire Line
	10350 9250 10200 9250
Wire Wire Line
	10200 9250 10200 9825
Wire Wire Line
	10900 5475 11100 5475
Wire Wire Line
	9675 6450 9625 6450
Wire Wire Line
	9625 6450 9625 5975
Wire Wire Line
	6375 3350 6625 3350
Connection ~ 6375 3350
Connection ~ 4425 8950
Wire Wire Line
	9200 1950 8775 1950
Wire Wire Line
	12550 1800 12550 2175
Connection ~ 12550 1925
Wire Wire Line
	10300 2700 9875 2700
Wire Wire Line
	9875 2700 9875 1950
Connection ~ 9875 1950
Wire Wire Line
	12550 1500 12550 1200
Wire Wire Line
	13025 1500 13025 1200
Text Label 11825 1925 0    60   ~ 0
PULSE_SIG
Connection ~ 13325 4425
Text Label 12425 4425 0    60   ~ 0
PULSE_SIG
Connection ~ 7550 5100
Wire Wire Line
	7950 5100 8375 5100
Text Label 14475 2500 2    60   ~ 0
CV_OUT
Text Label 8375 5100 2    60   ~ 0
CV_OUT
Wire Wire Line
	8150 5375 7550 5375
Connection ~ 6700 5975
Wire Wire Line
	6225 5375 6225 5550
Wire Wire Line
	6225 5975 6225 5850
Connection ~ 6225 5450
Connection ~ 5925 5450
Wire Wire Line
	5200 5450 5200 6725
Wire Wire Line
	3225 9875 3225 10100
Text Notes 3500 5425 0    30   ~ 0
Markings on PCB show Drain and Source\nreversed compared to datasheet pinout\nhttp://datasheet.octopart.com/2SK30A-Toshiba-datasheet-101654.pdf\n
NoConn ~ 3000 2650
$Comp
L PWR_FLAG #FLG01
U 1 1
P 6375 2450
F 0 "#FLG01" H 6375 2525 50  0001 C CNN
F 1 "PWR_FLAG" H 6375 2600 50  0000 C CNN
F 2 "" H 6375 2450 50  0001 C CNN
F 3 "" H 6375 2450 50  0001 C CNN
	1    6375 2450
	1    0    0    -1  
$EndComp
$Comp
L PWR_FLAG #FLG02
U 1 1
P 3975 3075
F 0 "#FLG02" H 3975 3150 50  0001 C CNN
F 1 "PWR_FLAG" H 3975 3225 50  0000 C CNN
F 2 "" H 3975 3075 50  0001 C CNN
F 3 "" H 3975 3075 50  0001 C CNN
	1    3975 3075
	0    -1   -1   0   
$EndComp
Wire Wire Line
	3975 3075 4125 3075
Connection ~ 4125 3075
$Comp
L PWR_FLAG #FLG03
U 1 1
P 13325 4350
F 0 "#FLG03" H 13325 4425 50  0001 C CNN
F 1 "PWR_FLAG" H 13325 4500 50  0000 C CNN
F 2 "" H 13325 4350 50  0001 C CNN
F 3 "" H 13325 4350 50  0001 C CNN
	1    13325 4350
	1    0    0    -1  
$EndComp
Wire Wire Line
	4550 7200 4550 7100
Wire Wire Line
	7425 7700 7425 8325
Wire Wire Line
	7425 8325 8075 8325
$EndSCHEMATC
